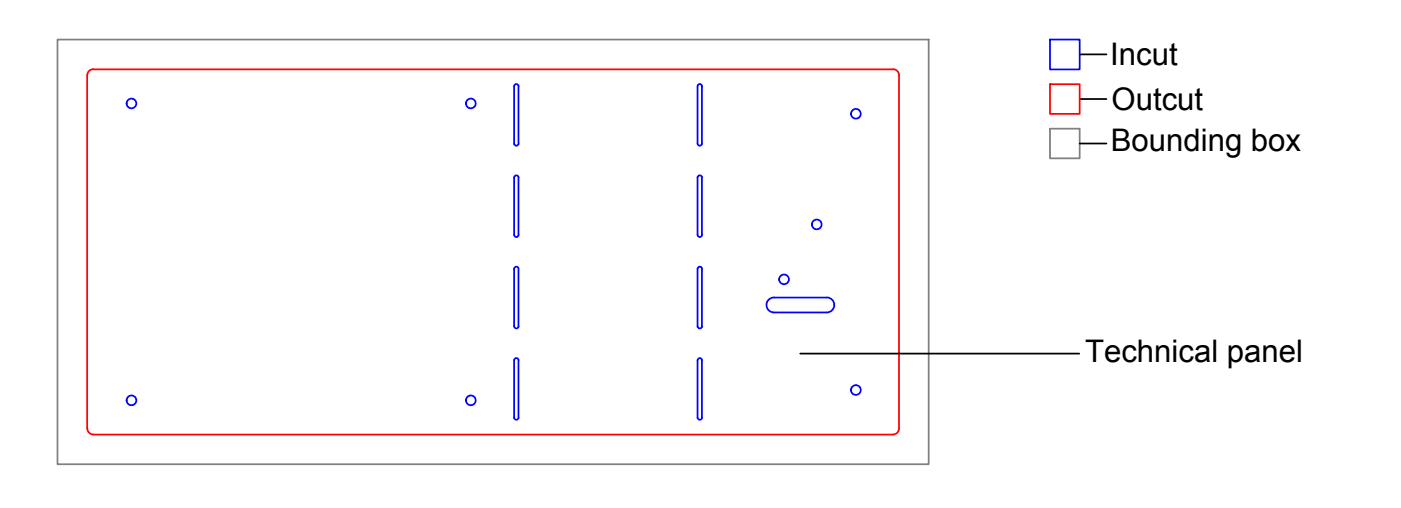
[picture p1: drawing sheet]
<svg xmlns="http://www.w3.org/2000/svg" width="204mm" height="74mm" viewBox="0 0 204 74" stroke-linecap="round" stroke-linejoin="round" font-family="sans-serif">
<path d="M157.1 14.4h3.9M157.1 7.9h3.9M157.1 20.9h3.9M116.4 51.5h40.6" fill="none" stroke="#000" stroke-width=".25"/>
<path d="M13.6 10.1h116.3M13.6 10.1a.89 .89 0 0 0-.9 .8v51.5a.9 .9 0 0 0 .9 .9l116.4-.1a.86 .86 0 0 0 .8-.8v-51.5a.86 .86 0 0 0-.8-.8M152.8 12.3h4.3v4.3h-4.3z" fill="none" stroke="#f00" stroke-width=".25"/>
<path d="M8.4 5.8h126.7v61.8h-126.7zM152.8 18.7h4.3v4.4h-4.3z" fill="none" stroke="#808080" stroke-width=".25"/>
<g fill="none" stroke="#00f" stroke-width=".25">
<path d="M74.8 12.6v8.3a.33 .33 0 0 0 .3 .3 .33 .33 0 0 0 .4-.3l-.1-8.3M74.8 12.6a.33 .33 0 0 1 .3-.4 .33 .33 0 0 1 .4 .4M101.5 12.6v8.3a.33 .33 0 0 0 .3 .3 .33 .33 0 0 0 .4-.3l-.1-8.3M101.5 12.6a.33 .33 0 0 1 .3-.4 .33 .33 0 0 1 .4 .4M152.8 5.8h4.3v4.3h-4.3zM74.8 39.2a.33 .33 0 0 1 .3-.4 .33 .33 0 0 1 .4 .4M74.8 34.2a.33 .33 0 0 0 .3 .3 .33 .33 0 0 0 .4-.3M74.8 34.2v-8.3a.33 .33 0 0 1 .3-.4 .33 .33 0 0 1 .4 .4l-.1 8.3M74.8 39.2v8.3M75.4 39.2v8.3M101.5 39.2a.33 .33 0 0 1 .3-.4 .33 .33 0 0 1 .4 .4M101.5 34.2a.33 .33 0 0 0 .3 .3 .33 .33 0 0 0 .4-.3"/>
<path d="M101.5 34.2v-8.3a.33 .33 0 0 1 .3-.4 .33 .33 0 0 1 .4 .4l-.1 8.3M101.5 39.2v8.3M102.1 39.2v8.3M74.8 47.5a.33 .33 0 0 0 .3 .3 .33 .33 0 0 0 .4-.3M74.9 52.3a.32 .32 0 0 1 .3-.2 .32 .32 0 0 1 .2 .4l.1 8.3a.33 .33 0 0 1-.4 .3 .33 .33 0 0 1-.3-.3zM101.5 47.5a.33 .33 0 0 0 .3 .3 .33 .33 0 0 0 .4-.3M101.5 52.3a.32 .32 0 0 1 .4-.2 .32 .32 0 0 1 .2 .4l.1 8.3a.33 .33 0 0 1-.4 .3 .33 .33 0 0 1-.3-.3zM112.6 43.3h7.7M120.3 43.3a1.09 1.09 0 0 1 1.1 1.1 1.09 1.09 0 0 1-1.1 1.1h-7.7a1.09 1.09 0 0 1-1.1-1.1 1.09 1.09 0 0 1 1.1-1.1"/>
<circle cx="19.1" cy="15.1" r=".71"/>
<circle cx="68.5" cy="15.1" r=".71"/>
<circle cx="124.5" cy="16.6" r=".71"/>
<circle cx="118.8" cy="32.7" r=".71"/>
<circle cx="19.1" cy="58.3" r=".71"/>
<circle cx="68.5" cy="58.3" r=".71"/>
<circle cx="114.1" cy="40.7" r=".71"/>
<circle cx="124.5" cy="56.8" r=".71"/>
</g>
<g font-size="4.5">
<text x="161.5" y="9.5">Incut</text>
<text x="161.7" y="16.1">Outcut</text>
<text x="161.6" y="22">Bounding box</text>
<text x="157.9" y="52.6">Technical panel</text>
</g>
</svg>
